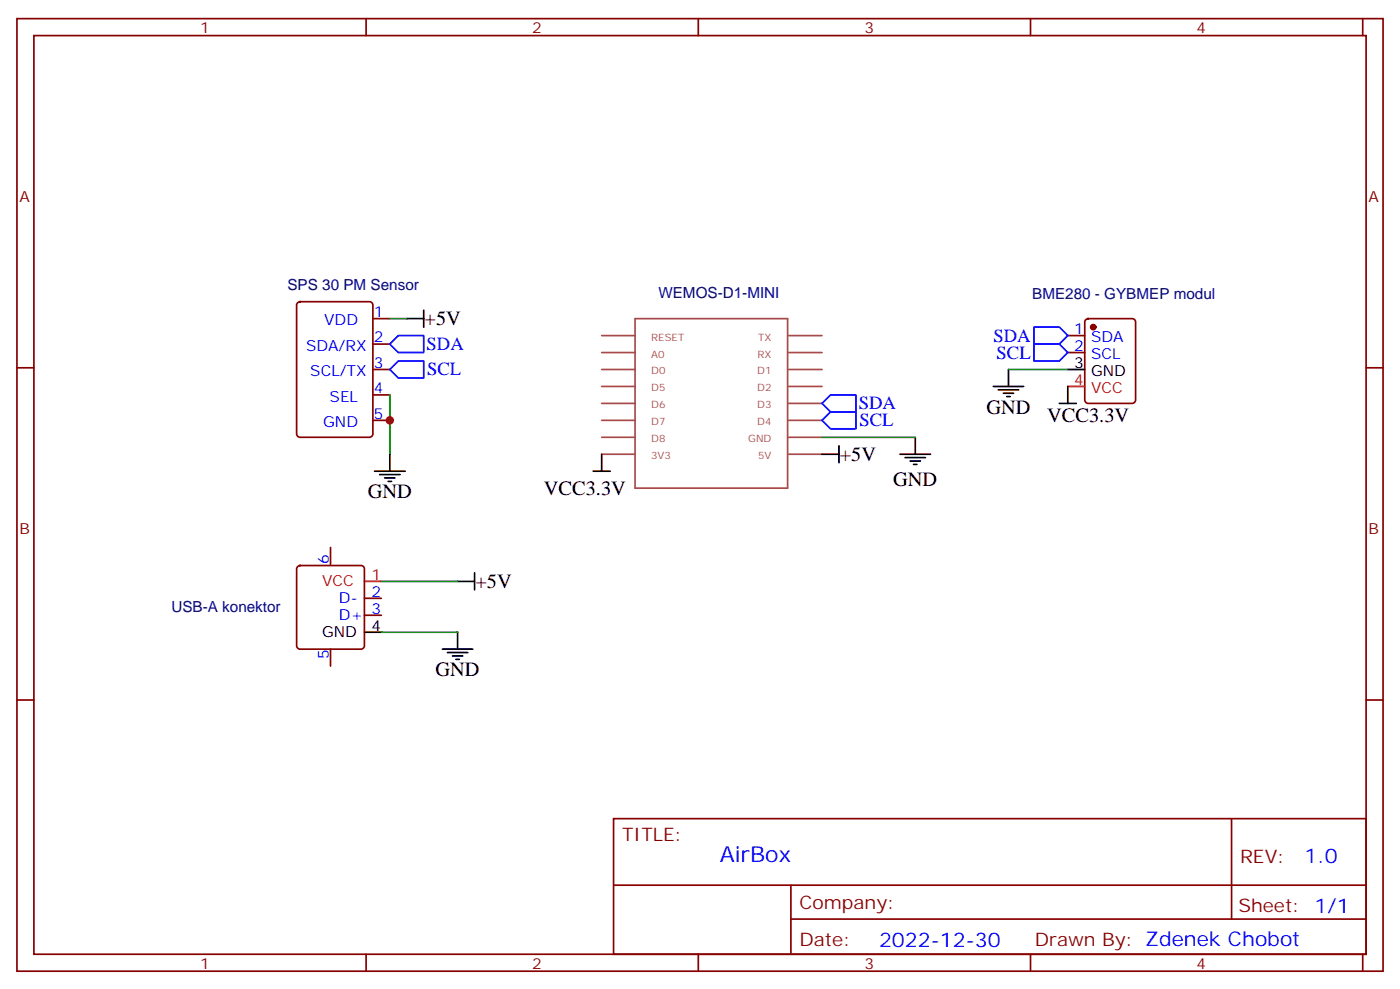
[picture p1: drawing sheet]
<svg xmlns="http://www.w3.org/2000/svg" width="291mm" height="206mm" viewBox="0 0 291 206" stroke-linecap="round" stroke-linejoin="round" font-family="sans-serif">
<g fill="none" stroke="#870000" stroke-width=".35">
<path d="M3.5 3.9h284.4v198.2h-284.4zM7.1 7.4h277.2v191.2h-277.2zM76.2 3.9v3.5M145.3 3.9v3.5M214.5 3.9v3.5M283.6 3.9v3.5M3.5 76.6h3.6M62 63l.4-.2h14.5a.71 .71 0 0 1 .7 .7v26.8a.76 .76 0 0 1-.7 .7h-14.5a.76 .76 0 0 1-.7-.7v-26.8zM77.6 71.6h3.5M77.6 76.9h3.5M77.6 66.3h3.5M222.2 69.8h3.6"/>
<path d="M222.2 73.4h3.6M226 66.5l.5-.2h9.2a.71 .71 0 0 1 .7 .7v16.3a.76 .76 0 0 1-.7 .7h-9.2a.76 .76 0 0 1-.7-.7v-16.3zM284.3 76.6h3.6M77.6 82.2h3.5M77.6 87.5h3.5M62 117.9l.4-.2h12.7a.71 .71 0 0 1 .7 .7v16a.76 .76 0 0 1-.7 .7h-12.7a.76 .76 0 0 1-.7-.7v-16zM68.8 113.9v3.6M68.8 135.1v3.5M75.8 128.1h3.6M75.8 124.5h3.6M3.5 145.7h3.6M284.3 145.7h3.6"/>
<path d="M127.7 170.4h156.6v28.2h-156.6zM256.3 170.4v20.9M76.2 198.6v3.5M127.7 184.2h156.5M145.3 198.6v3.5M164.6 191.3h119.6M164.6 184.2v14.1M214.5 198.6v3.5M283.6 198.6v3.5"/>
</g>
<g fill="none" stroke="#a64a4a" stroke-width=".35">
<path d="M125.2 69.8h7M125.2 73.4h7M125.2 76.9h7M132.2 66.3h31.7v35.3h-31.7zM164.2 69.8h6.9M164.2 73.4h6.9M164.2 76.9h6.9M125.2 80.4h7M125.2 84h7M125.2 87.5h7M125.2 91h7M125.2 94.5h7"/>
<path d="M164.2 80.4h6.9M164.2 84h6.9M164.2 87.5h6.9M164.2 91h6.9M164.2 94.5h6.9"/>
</g>
<circle cx="227.5" cy="68.1" r=".53" fill="#870000" stroke="#870000" stroke-width=".35"/>
<g fill="none" stroke="#000" stroke-width=".35">
<path d="M84.7 66.3h3.5M88.2 64.6v3.5M209.9 76.9v3.5M222.2 76.9h3.6M78 98.1h6.3M79 98.8h4.3M80.1 99.5h2.1M81.1 94.5v3.6M123.5 98.1h3.5M125.2 94.5v3.6M171.1 94.5h3.5M174.6 92.8v3.5"/>
<path d="M187.3 94.5h6.4M188.4 95.2h4.2M189.4 96h2.2M190.1 96.7h.8M190.5 91v3.5M206.7 80.4h6.4M207.8 81.1h4.2M208.8 81.8h2.2M209.5 82.5h.8M220.5 84h3.5M222.2 80.4v3.6M80.8 100.2h.7"/>
<path d="M98.8 119.2v3.6M75.8 131.6h3.6M92.1 135.1h6.3M93.1 135.8h4.3M94.2 136.5h2.1M94.9 137.2h.7M95.2 121h3.6M95.2 131.6v3.5"/>
</g>
<path d="M222.2 80.4h3.6M75.8 121h3.6" fill="none" stroke="#f00" stroke-width=".35"/>
<path d="M81.1 71.6l1.8-1.8h5.3v3.6h-5.3zM81.1 76.9l1.8-1.8h5.3v3.6h-5.3zM215.2 68.1h5.3l1.7 1.7-1.7 1.8h-5.3zM215.2 71.6h5.3l1.7 1.8-1.7 1.7h-5.3zM171.1 87.5l1.8-1.8h5.3v3.6h-5.3zM171.1 84l1.8-1.8h5.3v3.5h-5.3z" fill="none" stroke="#00f" stroke-width=".35"/>
<path d="M81.1 66.3h3.6M209.9 76.9h12.3M81.1 82.2v12.3M171.1 91h19.4M79.4 121h15.8M79.4 131.6h15.8" fill="none" stroke="#008700" stroke-width=".35"/>
<circle cx="81.1" cy="87.5" r=".88" fill="#c00"/>
<text font-size="4.6" fill="#00f" x="149.8" y="179.4">AirBox</text>
<g font-size="4.2">
<text x="88.4" y="67.7">+5V</text>
<text x="205.3" y="86.1">GND</text>
<text x="218" y="87.8">VCC3.3V</text>
<text x="174.8" y="96">+5V</text>
<text x="185.9" y="101.2">GND</text>
<text x="76.6" y="103.7">GND</text>
<text x="113.2" y="103">VCC3.3V</text>
<text x="99" y="122.4">+5V</text>
<text x="90.7" y="140.8">GND</text>
</g>
<g font-size="4.2" fill="#00f">
<text x="271.5" y="179.7">1.0</text>
<text x="183" y="197">2022-12-30</text>
</g>
<g font-size="3.9" fill="#00f">
<text x="206.8" y="71.1">SDA</text>
<text x="88.8" y="72.8">SDA</text>
<text x="207.4" y="74.6">SCL</text>
<text x="88.9" y="78.1">SCL</text>
<text x="178.8" y="85.2">SDA</text>
<text x="178.9" y="88.7">SCL</text>
</g>
<g font-size="3.9" fill="#800">
<text x="129.5" y="175">TITLE:</text>
<text x="258.1" y="179.7">REV:</text>
<text x="166.4" y="189.2">Company:</text>
<text x="257.7" y="189.8">Sheet: 1/1</text>
<text x="166.4" y="196.8">Date:</text>
<text x="215.4" y="196.9">Drawn By: Zdenek Chobot</text>
</g>
<g font-size="3.2" fill="#800">
<text x="41.6" y="6.9">1</text>
<text x="110.8" y="6.9">2</text>
<text x="179.9" y="6.9">3</text>
<text x="249.1" y="6.9">4</text>
<text x="4.1" y="42">A</text>
<text x="284.9" y="42">A</text>
<text x="4.1" y="111.1">B</text>
<text x="284.9" y="111.1">B</text>
<text x="41.6" y="201.6">1</text>
<text x="110.8" y="201.6">2</text>
<text x="179.9" y="201.6">3</text>
<text x="249.1" y="201.6">4</text>
</g>
<g font-size="3.2" fill="#000080">
<text x="59.8" y="60.4">SPS 30 PM Sensor</text>
<text x="137" y="62.1">WEMOS-D1-MINI</text>
<text x="214.8" y="62.2">BME280 - GYBMEP modul</text>
<text x="35.7" y="127.4">USB-A konektor</text>
</g>
<g font-size="3.2" fill="#00f">
<text x="77.8" y="66">1</text>
<text x="67.5" y="67.7">VDD</text>
<text x="77.8" y="71.3">2</text>
<text x="223.6" y="69.5">1</text>
<text x="227.1" y="71.3">SDA</text>
<text x="63.7" y="73">SDA/RX</text>
<text x="77.8" y="76.6">3</text>
<text x="223.6" y="73">2</text>
<text x="227.1" y="74.8">SCL</text>
<text x="64.6" y="78.3">SCL/TX</text>
<text x="68.6" y="83.6">SEL</text>
<text x="77.8" y="81.8">4</text>
<text x="67.3" y="88.9">GND</text>
<text x="77.8" y="87.1">5</text>
<text x="68.4" y="117.5" transform="rotate(-90 68.4 117.5)">6</text>
<text x="70.6" y="125.6">D-</text>
<text x="77.4" y="124.2">2</text>
<text x="70.6" y="129.1">D+</text>
<text x="77.4" y="127.7">3</text>
<text x="68.4" y="137.1" transform="rotate(-90 68.4 137.1)">5</text>
</g>
<g font-size="3.2">
<text x="223.6" y="76.6">3</text>
<text x="227.1" y="78.3">GND</text>
<text x="77.4" y="131.2">4</text>
<text x="67" y="132.6">GND</text>
</g>
<g font-size="3.2" fill="#f00">
<text x="223.6" y="80.1">4</text>
<text x="227.1" y="81.8">VCC</text>
<text x="67" y="122.1">VCC</text>
<text x="77.4" y="120.6">1</text>
</g>
<g font-size="2.1" fill="#a54b4b">
<text x="135.5" y="70.9">RESET</text>
<text x="157.8" y="70.9">TX</text>
<text x="135.5" y="74.4">A0</text>
<text x="135.5" y="77.9">D0</text>
<text x="157.6" y="77.9">D1</text>
<text x="157.6" y="74.4">RX</text>
<text x="135.5" y="81.5">D5</text>
<text x="157.6" y="81.5">D2</text>
<text x="135.5" y="85">D6</text>
<text x="135.5" y="88.5">D7</text>
<text x="157.6" y="88.5">D4</text>
<text x="157.6" y="85">D3</text>
<text x="135.5" y="92.1">D8</text>
<text x="135.5" y="95.6">3V3</text>
<text x="155.7" y="92.1">GND</text>
<text x="157.8" y="95.6">5V</text>
</g>
</svg>
